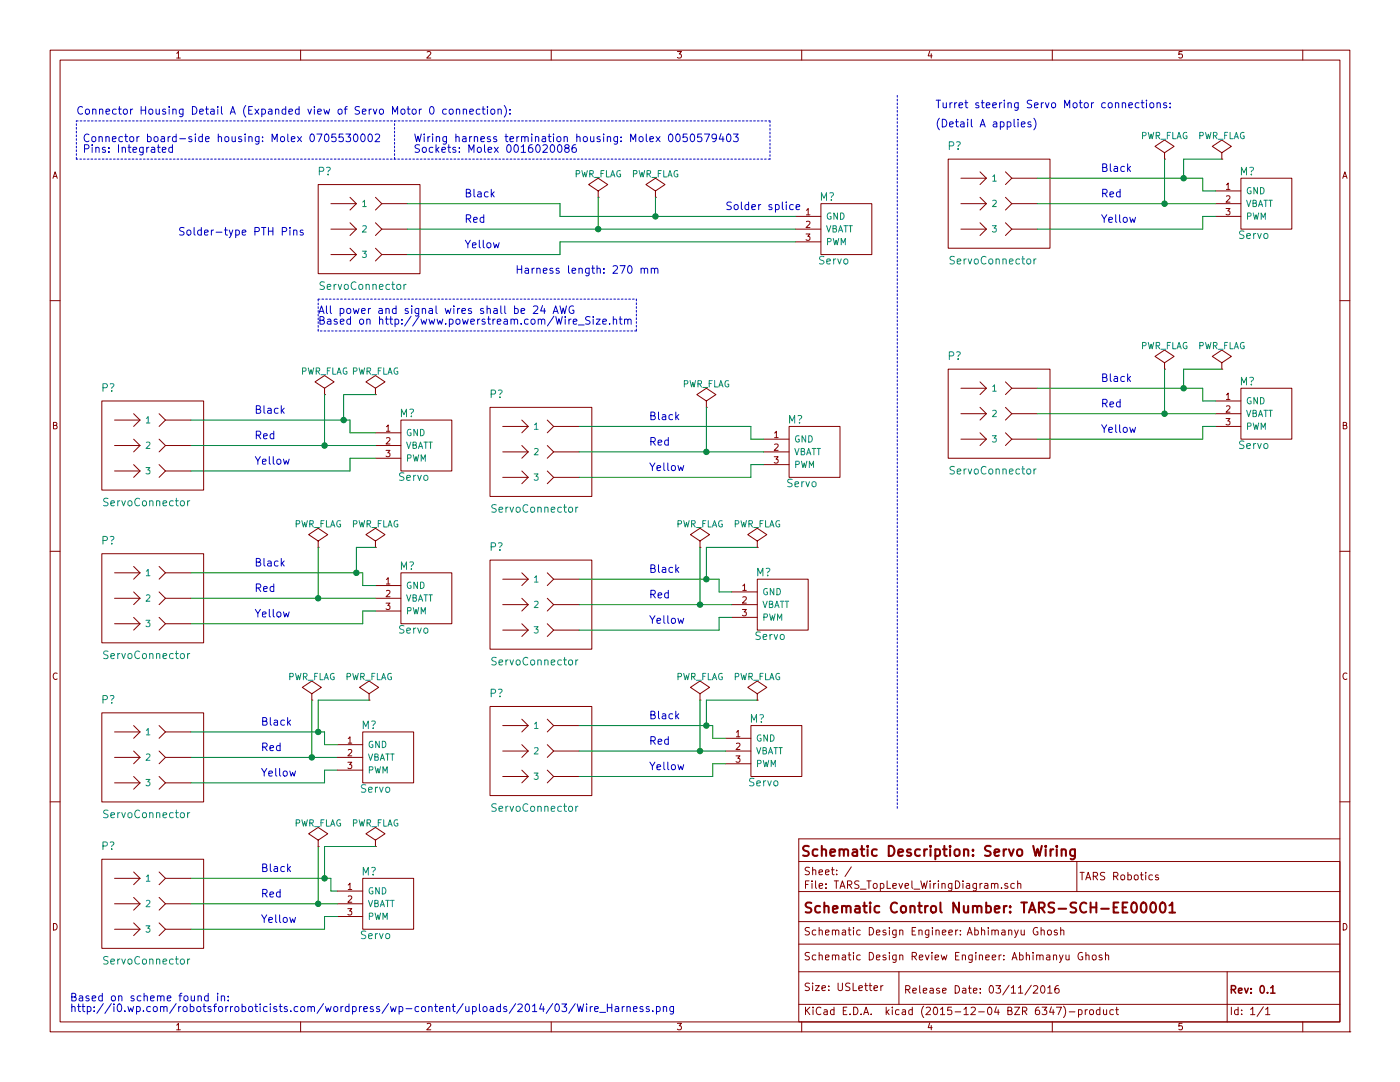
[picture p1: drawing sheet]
EESchema Schematic File Version 2
LIBS:power
LIBS:device
LIBS:transistors
LIBS:conn
LIBS:linear
LIBS:regul
LIBS:74xx
LIBS:cmos4000
LIBS:adc-dac
LIBS:memory
LIBS:xilinx
LIBS:microcontrollers
LIBS:dsp
LIBS:microchip
LIBS:analog_switches
LIBS:motorola
LIBS:texas
LIBS:intel
LIBS:audio
LIBS:interface
LIBS:digital-audio
LIBS:philips
LIBS:display
LIBS:cypress
LIBS:siliconi
LIBS:opto
LIBS:atmel
LIBS:contrib
LIBS:valves
LIBS:TARS_WiringDiagramSymbols
LIBS:TARS_TopLevel_WiringDiagram-cache
EELAYER 25 0
EELAYER END
$Descr USLetter 11000 8500
encoding utf-8
Sheet 1 1
Title "Servo Wiring"
Date "03/11/2016"
Rev "0.1"
Comp ""
Comment1 "TARS-SCH-EE00001"
Comment2 ""
Comment3 "Abhimanyu Ghosh"
Comment4 "Abhimanyu Ghosh"
$EndDescr
$Comp
L Servo M?
U 1 1
P 6650 1850
F 0 "M?" H 6500 2150 60  0000 C CNN
F 1 "Servo" H 6550 1650 60  0000 C CNN
F 2 "" H 6650 1850 60  0000 C CNN
F 3 "" H 6650 1850 60  0000 C CNN
	1    6650 1850
	1    0    0    -1  
$EndComp
$Comp
L Servo M?
U 1 1
P 3350 3550
F 0 "M?" H 3200 3850 60  0000 C CNN
F 1 "Servo" H 3250 3350 60  0000 C CNN
F 2 "" H 3350 3550 60  0000 C CNN
F 3 "" H 3350 3550 60  0000 C CNN
	1    3350 3550
	1    0    0    -1  
$EndComp
$Comp
L Servo M?
U 1 1
P 3350 4750
F 0 "M?" H 3200 5050 60  0000 C CNN
F 1 "Servo" H 3250 4550 60  0000 C CNN
F 2 "" H 3350 4750 60  0000 C CNN
F 3 "" H 3350 4750 60  0000 C CNN
	1    3350 4750
	1    0    0    -1  
$EndComp
$Comp
L Servo M?
U 1 1
P 6400 3600
F 0 "M?" H 6250 3900 60  0000 C CNN
F 1 "Servo" H 6300 3400 60  0000 C CNN
F 2 "" H 6400 3600 60  0000 C CNN
F 3 "" H 6400 3600 60  0000 C CNN
	1    6400 3600
	1    0    0    -1  
$EndComp
$Comp
L Servo M?
U 1 1
P 6150 4800
F 0 "M?" H 6000 5100 60  0000 C CNN
F 1 "Servo" H 6050 4600 60  0000 C CNN
F 2 "" H 6150 4800 60  0000 C CNN
F 3 "" H 6150 4800 60  0000 C CNN
	1    6150 4800
	1    0    0    -1  
$EndComp
$Comp
L Servo M?
U 1 1
P 3050 7150
F 0 "M?" H 2900 7450 60  0000 C CNN
F 1 "Servo" H 2950 6950 60  0000 C CNN
F 2 "" H 3050 7150 60  0000 C CNN
F 3 "" H 3050 7150 60  0000 C CNN
	1    3050 7150
	1    0    0    -1  
$EndComp
$Comp
L Servo M?
U 1 1
P 6100 5950
F 0 "M?" H 5950 6250 60  0000 C CNN
F 1 "Servo" H 6000 5750 60  0000 C CNN
F 2 "" H 6100 5950 60  0000 C CNN
F 3 "" H 6100 5950 60  0000 C CNN
	1    6100 5950
	1    0    0    -1  
$EndComp
$Comp
L Servo M?
U 1 1
P 3050 6000
F 0 "M?" H 2900 6300 60  0000 C CNN
F 1 "Servo" H 2950 5800 60  0000 C CNN
F 2 "" H 3050 6000 60  0000 C CNN
F 3 "" H 3050 6000 60  0000 C CNN
	1    3050 6000
	1    0    0    -1  
$EndComp
$Comp
L ServoConnector P?
U 1 1
P 2850 1750
F 0 "P?" H 2550 2150 60  0000 C CNN
F 1 "ServoConnector" H 2850 1250 60  0000 C CNN
F 2 "" H 2950 1500 60  0000 C CNN
F 3 "" H 2950 1500 60  0000 C CNN
	1    2850 1750
	1    0    0    -1  
$EndComp
$Comp
L ServoConnector P?
U 1 1
P 1150 3450
F 0 "P?" H 850 3850 60  0000 C CNN
F 1 "ServoConnector" H 1150 2950 60  0000 C CNN
F 2 "" H 1250 3200 60  0000 C CNN
F 3 "" H 1250 3200 60  0000 C CNN
	1    1150 3450
	1    0    0    -1  
$EndComp
$Comp
L ServoConnector P?
U 1 1
P 1150 4650
F 0 "P?" H 850 5050 60  0000 C CNN
F 1 "ServoConnector" H 1150 4150 60  0000 C CNN
F 2 "" H 1250 4400 60  0000 C CNN
F 3 "" H 1250 4400 60  0000 C CNN
	1    1150 4650
	1    0    0    -1  
$EndComp
$Comp
L ServoConnector P?
U 1 1
P 4200 3500
F 0 "P?" H 3900 3900 60  0000 C CNN
F 1 "ServoConnector" H 4200 3000 60  0000 C CNN
F 2 "" H 4300 3250 60  0000 C CNN
F 3 "" H 4300 3250 60  0000 C CNN
	1    4200 3500
	1    0    0    -1  
$EndComp
$Comp
L ServoConnector P?
U 1 1
P 4200 4700
F 0 "P?" H 3900 5100 60  0000 C CNN
F 1 "ServoConnector" H 4200 4200 60  0000 C CNN
F 2 "" H 4300 4450 60  0000 C CNN
F 3 "" H 4300 4450 60  0000 C CNN
	1    4200 4700
	1    0    0    -1  
$EndComp
$Comp
L ServoConnector P?
U 1 1
P 1150 7050
F 0 "P?" H 850 7450 60  0000 C CNN
F 1 "ServoConnector" H 1150 6550 60  0000 C CNN
F 2 "" H 1250 6800 60  0000 C CNN
F 3 "" H 1250 6800 60  0000 C CNN
	1    1150 7050
	1    0    0    -1  
$EndComp
$Comp
L ServoConnector P?
U 1 1
P 4200 5850
F 0 "P?" H 3900 6250 60  0000 C CNN
F 1 "ServoConnector" H 4200 5350 60  0000 C CNN
F 2 "" H 4300 5600 60  0000 C CNN
F 3 "" H 4300 5600 60  0000 C CNN
	1    4200 5850
	1    0    0    -1  
$EndComp
$Comp
L ServoConnector P?
U 1 1
P 1150 5900
F 0 "P?" H 850 6300 60  0000 C CNN
F 1 "ServoConnector" H 1150 5400 60  0000 C CNN
F 2 "" H 1250 5650 60  0000 C CNN
F 3 "" H 1250 5650 60  0000 C CNN
	1    1150 5900
	1    0    0    -1  
$EndComp
Text Notes 550  7950 0    60   ~ 0
Based on scheme found in: \nhttp://i0.wp.com/robotsforroboticists.com/wordpress/wp-content/uploads/2014/03/Wire_Harness.png
Wire Wire Line
	3200 1600 4400 1600
Wire Wire Line
	4400 1600 4400 1700
Wire Wire Line
	4400 1700 6250 1700
Wire Wire Line
	3200 1800 6250 1800
Wire Wire Line
	3200 2000 4400 2000
Wire Wire Line
	4400 2000 4400 1900
Wire Wire Line
	4400 1900 6250 1900
Wire Wire Line
	1500 3500 2950 3500
Wire Wire Line
	1500 4700 2950 4700
Wire Wire Line
	4550 3550 6000 3550
Wire Wire Line
	1500 3300 2750 3300
Wire Wire Line
	2750 3300 2750 3400
Wire Wire Line
	2750 3400 2950 3400
Wire Wire Line
	1500 3700 2750 3700
Wire Wire Line
	2750 3700 2750 3600
Wire Wire Line
	2750 3600 2950 3600
Wire Wire Line
	1500 4500 2850 4500
Wire Wire Line
	2850 4500 2850 4600
Wire Wire Line
	2850 4600 2950 4600
Wire Wire Line
	1500 4900 2850 4900
Wire Wire Line
	2850 4900 2850 4800
Wire Wire Line
	2850 4800 2950 4800
Wire Wire Line
	4550 3350 5900 3350
Wire Wire Line
	5900 3350 5900 3450
Wire Wire Line
	5900 3450 6000 3450
Wire Wire Line
	4550 3750 5900 3750
Wire Wire Line
	5900 3750 5900 3650
Wire Wire Line
	5900 3650 6000 3650
Wire Wire Line
	4550 4550 5650 4550
Wire Wire Line
	5650 4550 5650 4650
Wire Wire Line
	5650 4650 5750 4650
Wire Wire Line
	4550 4750 5750 4750
Wire Wire Line
	4550 4950 5650 4950
Wire Wire Line
	5650 4950 5650 4850
Wire Wire Line
	5650 4850 5750 4850
Wire Wire Line
	1500 7100 2650 7100
Wire Wire Line
	1500 7300 2550 7300
Wire Wire Line
	2550 7300 2550 7200
Wire Wire Line
	2550 7200 2650 7200
Wire Wire Line
	1500 6900 2600 6900
Wire Wire Line
	2550 6900 2550 6650
Wire Wire Line
	2600 7000 2650 7000
Wire Wire Line
	4550 5900 5700 5900
Wire Wire Line
	4550 6100 5600 6100
Wire Wire Line
	5600 6100 5600 6000
Wire Wire Line
	5600 6000 5700 6000
Wire Wire Line
	4550 5700 5600 5700
Wire Wire Line
	5600 5700 5600 5800
Wire Wire Line
	5600 5800 5700 5800
Wire Wire Line
	1500 5950 2650 5950
Wire Wire Line
	1500 6150 2550 6150
Wire Wire Line
	2550 6150 2550 6050
Wire Wire Line
	2550 6050 2650 6050
Wire Wire Line
	1500 5750 2550 5750
Wire Wire Line
	2550 5750 2550 5850
Wire Wire Line
	2550 5850 2650 5850
Text Notes 3650 1550 0    60   ~ 0
Black
Text Notes 3650 1750 0    60   ~ 0
Red
Text Notes 3650 1950 0    60   ~ 0
Yellow
Text Notes 2000 3250 0    60   ~ 0
Black
Text Notes 2000 3450 0    60   ~ 0
Red
Text Notes 2000 3650 0    60   ~ 0
Yellow
Text Notes 2000 4450 0    60   ~ 0
Black
Text Notes 2000 4650 0    60   ~ 0
Red
Text Notes 2000 4850 0    60   ~ 0
Yellow
Text Notes 5100 3300 0    60   ~ 0
Black
Text Notes 5100 3500 0    60   ~ 0
Red
Text Notes 5100 3700 0    60   ~ 0
Yellow
Text Notes 5100 4500 0    60   ~ 0
Black
Text Notes 5100 4700 0    60   ~ 0
Red
Text Notes 5100 4900 0    60   ~ 0
Yellow
Text Notes 2050 6850 0    60   ~ 0
Black
Text Notes 2050 7050 0    60   ~ 0
Red
Text Notes 2050 7250 0    60   ~ 0
Yellow
Text Notes 5100 5650 0    60   ~ 0
Black
Text Notes 5100 5850 0    60   ~ 0
Red
Text Notes 5100 6050 0    60   ~ 0
Yellow
Text Notes 2050 5700 0    60   ~ 0
Black
Text Notes 2050 5900 0    60   ~ 0
Red
Text Notes 2050 6100 0    60   ~ 0
Yellow
Text Notes 5700 1650 0    60   ~ 0
Solder splice
Text Notes 2500 2550 0    60   ~ 0
All power and signal wires shall be 24 AWG\nBased on http://www.powerstream.com/Wire_Size.htm
Text Notes 650  1200 0    60   ~ 0
Connector board-side housing: Molex 0705530002\nPins: Integrated
Text Notes 3250 1200 0    60   ~ 0
Wiring harness termination housing: Molex 0050579403\nSockets: Molex 0016020086
Wire Notes Line
	600  950  6050 950 
Wire Notes Line
	6050 950  6050 1250
Wire Notes Line
	6050 1250 600  1250
Wire Notes Line
	600  1250 600  950 
Wire Notes Line
	3100 1250 3100 950 
Text Notes 600  900  0    60   ~ 0
Connector Housing Detail A (Expanded view of Servo Motor 0 connection):
Text Notes 4050 2150 0    60   ~ 0
Harness length: 270 mm
Text Notes 1400 1850 0    60   ~ 0
Solder-type PTH Pins
Wire Notes Line
	7050 750  7050 6350
$Comp
L ServoConnector P?
U 1 1
P 7800 1550
F 0 "P?" H 7500 1950 60  0000 C CNN
F 1 "ServoConnector" H 7800 1050 60  0000 C CNN
F 2 "" H 7900 1300 60  0000 C CNN
F 3 "" H 7900 1300 60  0000 C CNN
	1    7800 1550
	1    0    0    -1  
$EndComp
$Comp
L ServoConnector P?
U 1 1
P 7800 3200
F 0 "P?" H 7500 3600 60  0000 C CNN
F 1 "ServoConnector" H 7800 2700 60  0000 C CNN
F 2 "" H 7900 2950 60  0000 C CNN
F 3 "" H 7900 2950 60  0000 C CNN
	1    7800 3200
	1    0    0    -1  
$EndComp
$Comp
L Servo M?
U 1 1
P 9950 1650
F 0 "M?" H 9800 1950 60  0000 C CNN
F 1 "Servo" H 9850 1450 60  0000 C CNN
F 2 "" H 9950 1650 60  0000 C CNN
F 3 "" H 9950 1650 60  0000 C CNN
	1    9950 1650
	1    0    0    -1  
$EndComp
$Comp
L Servo M?
U 1 1
P 9950 3300
F 0 "M?" H 9800 3600 60  0000 C CNN
F 1 "Servo" H 9850 3100 60  0000 C CNN
F 2 "" H 9950 3300 60  0000 C CNN
F 3 "" H 9950 3300 60  0000 C CNN
	1    9950 3300
	1    0    0    -1  
$EndComp
Wire Wire Line
	8150 1600 9550 1600
Wire Wire Line
	8150 3250 9550 3250
Wire Wire Line
	8150 3450 9450 3450
Wire Wire Line
	9450 3450 9450 3350
Wire Wire Line
	9450 3350 9550 3350
Wire Wire Line
	8150 3050 9450 3050
Wire Wire Line
	9450 3050 9450 3150
Wire Wire Line
	9450 3150 9550 3150
Wire Wire Line
	8150 1800 9450 1800
Wire Wire Line
	9450 1800 9450 1700
Wire Wire Line
	9450 1700 9550 1700
Wire Wire Line
	8150 1400 9450 1400
Wire Wire Line
	9450 1400 9450 1500
Wire Wire Line
	9450 1500 9550 1500
Text Notes 8650 1350 0    60   ~ 0
Black
Text Notes 8650 1550 0    60   ~ 0
Red
Text Notes 8650 1750 0    60   ~ 0
Yellow
Text Notes 8650 3000 0    60   ~ 0
Black
Text Notes 8650 3200 0    60   ~ 0
Red
Text Notes 8650 3400 0    60   ~ 0
Yellow
Text Notes 7350 1000 0    60   ~ 0
(Detail A applies)
Text Notes 7350 850  0    60   ~ 0
Turret steering Servo Motor connections:
Wire Notes Line
	2500 2350 5000 2350
Wire Notes Line
	5000 2350 5000 2600
Wire Notes Line
	5000 2600 2500 2600
Wire Notes Line
	2500 2600 2500 2350
$Comp
L PWR_FLAG #FLG?
U 1 1
P 4700 1550
F 0 "#FLG?" H 4700 1645 50  0001 C CNN
F 1 "PWR_FLAG" H 4700 1730 50  0000 C CNN
F 2 "" H 4700 1550 50  0000 C CNN
F 3 "" H 4700 1550 50  0000 C CNN
	1    4700 1550
	1    0    0    -1  
$EndComp
$Comp
L PWR_FLAG #FLG?
U 1 1
P 2550 3100
F 0 "#FLG?" H 2550 3195 50  0001 C CNN
F 1 "PWR_FLAG" H 2550 3280 50  0000 C CNN
F 2 "" H 2550 3100 50  0000 C CNN
F 3 "" H 2550 3100 50  0000 C CNN
	1    2550 3100
	1    0    0    -1  
$EndComp
$Comp
L PWR_FLAG #FLG?
U 1 1
P 2500 4300
F 0 "#FLG?" H 2500 4395 50  0001 C CNN
F 1 "PWR_FLAG" H 2500 4480 50  0000 C CNN
F 2 "" H 2500 4300 50  0000 C CNN
F 3 "" H 2500 4300 50  0000 C CNN
	1    2500 4300
	1    0    0    -1  
$EndComp
$Comp
L PWR_FLAG #FLG?
U 1 1
P 2450 5500
F 0 "#FLG?" H 2450 5595 50  0001 C CNN
F 1 "PWR_FLAG" H 2450 5680 50  0000 C CNN
F 2 "" H 2450 5500 50  0000 C CNN
F 3 "" H 2450 5500 50  0000 C CNN
	1    2450 5500
	1    0    0    -1  
$EndComp
$Comp
L PWR_FLAG #FLG?
U 1 1
P 2500 6650
F 0 "#FLG?" H 2500 6745 50  0001 C CNN
F 1 "PWR_FLAG" H 2500 6830 50  0000 C CNN
F 2 "" H 2500 6650 50  0000 C CNN
F 3 "" H 2500 6650 50  0000 C CNN
	1    2500 6650
	1    0    0    -1  
$EndComp
$Comp
L PWR_FLAG #FLG?
U 1 1
P 5550 3200
F 0 "#FLG?" H 5550 3295 50  0001 C CNN
F 1 "PWR_FLAG" H 5550 3380 50  0000 C CNN
F 2 "" H 5550 3200 50  0000 C CNN
F 3 "" H 5550 3200 50  0000 C CNN
	1    5550 3200
	1    0    0    -1  
$EndComp
$Comp
L PWR_FLAG #FLG?
U 1 1
P 5500 4300
F 0 "#FLG?" H 5500 4395 50  0001 C CNN
F 1 "PWR_FLAG" H 5500 4480 50  0000 C CNN
F 2 "" H 5500 4300 50  0000 C CNN
F 3 "" H 5500 4300 50  0000 C CNN
	1    5500 4300
	1    0    0    -1  
$EndComp
$Comp
L PWR_FLAG #FLG?
U 1 1
P 5500 5500
F 0 "#FLG?" H 5500 5595 50  0001 C CNN
F 1 "PWR_FLAG" H 5500 5680 50  0000 C CNN
F 2 "" H 5500 5500 50  0000 C CNN
F 3 "" H 5500 5500 50  0000 C CNN
	1    5500 5500
	1    0    0    -1  
$EndComp
$Comp
L PWR_FLAG #FLG?
U 1 1
P 9150 1250
F 0 "#FLG?" H 9150 1345 50  0001 C CNN
F 1 "PWR_FLAG" H 9150 1430 50  0000 C CNN
F 2 "" H 9150 1250 50  0000 C CNN
F 3 "" H 9150 1250 50  0000 C CNN
	1    9150 1250
	1    0    0    -1  
$EndComp
$Comp
L PWR_FLAG #FLG?
U 1 1
P 9150 2900
F 0 "#FLG?" H 9150 2995 50  0001 C CNN
F 1 "PWR_FLAG" H 9150 3080 50  0000 C CNN
F 2 "" H 9150 2900 50  0000 C CNN
F 3 "" H 9150 2900 50  0000 C CNN
	1    9150 2900
	1    0    0    -1  
$EndComp
Wire Wire Line
	4700 1550 4700 1800
Connection ~ 4700 1800
Wire Wire Line
	2550 3100 2550 3500
Connection ~ 2550 3500
Wire Wire Line
	2500 4300 2500 4700
Connection ~ 2500 4700
Wire Wire Line
	2450 5500 2450 5950
Connection ~ 2450 5950
Wire Wire Line
	2500 6650 2500 7100
Connection ~ 2500 7100
Wire Wire Line
	5550 3200 5550 3550
Connection ~ 5550 3550
Wire Wire Line
	5500 4300 5500 4750
Connection ~ 5500 4750
Wire Wire Line
	5500 5500 5500 5900
Connection ~ 5500 5900
Wire Wire Line
	9150 2900 9150 3250
Connection ~ 9150 3250
Wire Wire Line
	9150 1250 9150 1600
Connection ~ 9150 1600
$Comp
L PWR_FLAG #FLG?
U 1 1
P 5150 1550
F 0 "#FLG?" H 5150 1645 50  0001 C CNN
F 1 "PWR_FLAG" H 5150 1730 50  0000 C CNN
F 2 "" H 5150 1550 50  0000 C CNN
F 3 "" H 5150 1550 50  0000 C CNN
	1    5150 1550
	1    0    0    -1  
$EndComp
$Comp
L PWR_FLAG #FLG?
U 1 1
P 2950 3100
F 0 "#FLG?" H 2950 3195 50  0001 C CNN
F 1 "PWR_FLAG" H 2950 3280 50  0000 C CNN
F 2 "" H 2950 3100 50  0000 C CNN
F 3 "" H 2950 3100 50  0000 C CNN
	1    2950 3100
	1    0    0    -1  
$EndComp
$Comp
L PWR_FLAG #FLG?
U 1 1
P 2950 4300
F 0 "#FLG?" H 2950 4395 50  0001 C CNN
F 1 "PWR_FLAG" H 2950 4480 50  0000 C CNN
F 2 "" H 2950 4300 50  0000 C CNN
F 3 "" H 2950 4300 50  0000 C CNN
	1    2950 4300
	1    0    0    -1  
$EndComp
$Comp
L PWR_FLAG #FLG?
U 1 1
P 2900 5500
F 0 "#FLG?" H 2900 5595 50  0001 C CNN
F 1 "PWR_FLAG" H 2900 5680 50  0000 C CNN
F 2 "" H 2900 5500 50  0000 C CNN
F 3 "" H 2900 5500 50  0000 C CNN
	1    2900 5500
	1    0    0    -1  
$EndComp
$Comp
L PWR_FLAG #FLG?
U 1 1
P 2950 6650
F 0 "#FLG?" H 2950 6745 50  0001 C CNN
F 1 "PWR_FLAG" H 2950 6830 50  0000 C CNN
F 2 "" H 2950 6650 50  0000 C CNN
F 3 "" H 2950 6650 50  0000 C CNN
	1    2950 6650
	1    0    0    -1  
$EndComp
$Comp
L PWR_FLAG #FLG?
U 1 1
P 5950 4300
F 0 "#FLG?" H 5950 4395 50  0001 C CNN
F 1 "PWR_FLAG" H 5950 4480 50  0000 C CNN
F 2 "" H 5950 4300 50  0000 C CNN
F 3 "" H 5950 4300 50  0000 C CNN
	1    5950 4300
	1    0    0    -1  
$EndComp
$Comp
L PWR_FLAG #FLG?
U 1 1
P 5950 5500
F 0 "#FLG?" H 5950 5595 50  0001 C CNN
F 1 "PWR_FLAG" H 5950 5680 50  0000 C CNN
F 2 "" H 5950 5500 50  0000 C CNN
F 3 "" H 5950 5500 50  0000 C CNN
	1    5950 5500
	1    0    0    -1  
$EndComp
$Comp
L PWR_FLAG #FLG?
U 1 1
P 9600 1250
F 0 "#FLG?" H 9600 1345 50  0001 C CNN
F 1 "PWR_FLAG" H 9600 1430 50  0000 C CNN
F 2 "" H 9600 1250 50  0000 C CNN
F 3 "" H 9600 1250 50  0000 C CNN
	1    9600 1250
	1    0    0    -1  
$EndComp
$Comp
L PWR_FLAG #FLG?
U 1 1
P 9600 2900
F 0 "#FLG?" H 9600 2995 50  0001 C CNN
F 1 "PWR_FLAG" H 9600 3080 50  0000 C CNN
F 2 "" H 9600 2900 50  0000 C CNN
F 3 "" H 9600 2900 50  0000 C CNN
	1    9600 2900
	1    0    0    -1  
$EndComp
Wire Wire Line
	5150 1550 5150 1700
Connection ~ 5150 1700
Wire Wire Line
	2950 3100 2700 3100
Wire Wire Line
	2700 3100 2700 3300
Connection ~ 2700 3300
Wire Wire Line
	2950 4300 2800 4300
Wire Wire Line
	2800 4300 2800 4500
Connection ~ 2800 4500
Wire Wire Line
	2900 5500 2500 5500
Wire Wire Line
	2500 5500 2500 5750
Connection ~ 2500 5750
Wire Wire Line
	2550 6650 2950 6650
Connection ~ 2550 6900
Wire Wire Line
	2600 6900 2600 7000
Wire Wire Line
	5950 4300 5550 4300
Wire Wire Line
	5550 4300 5550 4550
Connection ~ 5550 4550
Wire Wire Line
	5950 5500 5550 5500
Wire Wire Line
	5550 5500 5550 5700
Connection ~ 5550 5700
Wire Wire Line
	9600 2900 9300 2900
Wire Wire Line
	9300 2900 9300 3050
Connection ~ 9300 3050
Wire Wire Line
	9600 1250 9300 1250
Wire Wire Line
	9300 1250 9300 1400
Connection ~ 9300 1400
$EndSCHEMATC
